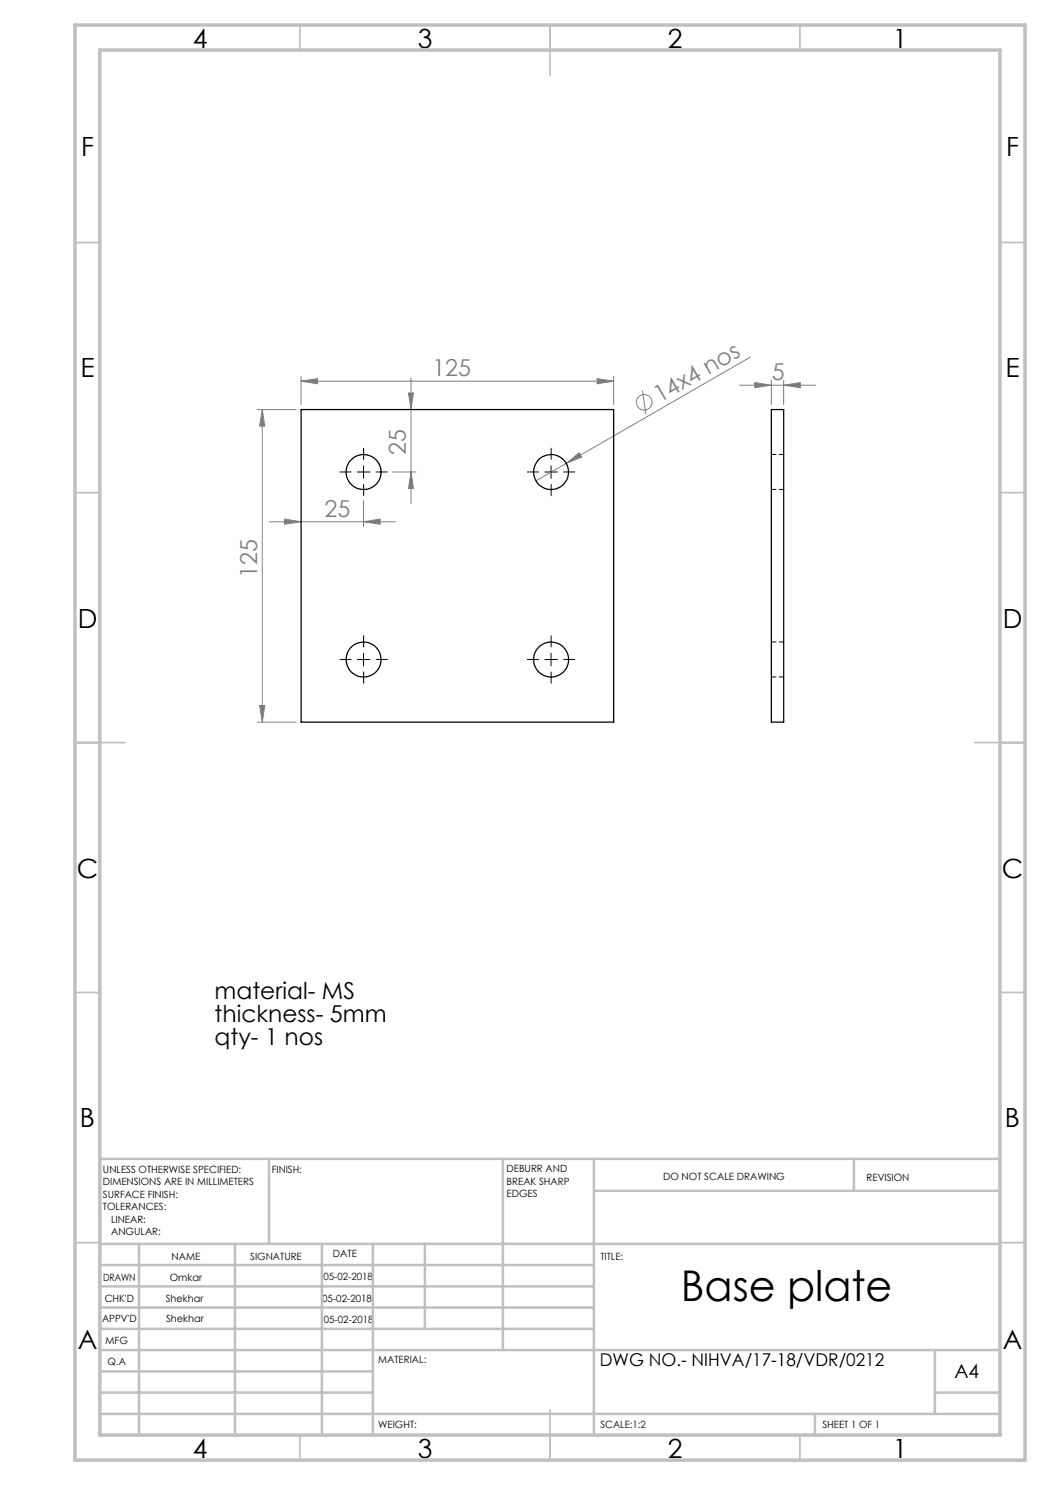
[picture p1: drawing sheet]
<svg xmlns="http://www.w3.org/2000/svg" width="210mm" height="297mm" viewBox="0 0 210 297" stroke-linecap="round" stroke-linejoin="round" font-family="sans-serif">
<g fill="none" stroke="#808080" stroke-width=".2">
<path d="M60.2 76.2l3.3-.5v1.1zM60.2 75.2v5.7M60.2 76.2h62.5M81.7 78.6h1l-.5 3.3zM82.2 75.6v25.1M119.4 75.7l3.3 .5-3.3 .6zM122.7 75.2v5.7M128.5 78.1l.7 4.7M147.9 77h15.2M150 71.4l-42.8 24.8M151 76.5l3.3 .5-3.3 .5zM154.3 76v4.9"/>
<path d="M156.7 77l3.4-.5v1zM156.7 76v4.9M51.4 81.9h7.8M52.5 81.9v62.5M52.5 81.9l.5 3.3h-1.1zM78.5 94.4h4.7M82.2 94.4l.5 3.3h-1zM113.2 92.7l2.7-2.1 .4 .8zM53.9 104.3h25.2M56.9 103.8l3.3 .5-3.3 .5zM72.7 104.3l3.3-.5v1zM72.7 100.2v5.1"/>
<path d="M51.4 144.4h7.8M51.9 141.1h1.1l-.5 3.3z"/>
<circle cx="128.8" cy="80.5" r="1.55"/>
</g>
<g fill="none" stroke="#000" stroke-width=".2" stroke-dasharray="15.2 1.3 1.3 1.3">
<path d="M70.2 94.4h-2.2M72.7 91.9v-2.3M72.7 96.9v2.2M75.2 94.4h2.3M107.7 94.4h-2.2M110.2 91.9v-2.3M110.2 96.9v2.2M112.7 94.4h2.3M70.2 131.9h-2.2M72.7 129.4v-2.3M72.7 134.4v2.2M75.2 131.9h2.3"/>
<path d="M107.7 131.9h-2.2M110.2 129.4v-2.3M110.2 134.4v2.2M112.7 131.9h2.3"/>
</g>
<path d="M71.5 94.4h2.5M72.7 93.2v2.5M109 94.4h2.5M110.2 93.2v2.5M71.5 131.9h2.5M72.7 130.7v2.5M109 131.9h2.5M110.2 130.7v2.5" fill="none" stroke="#000" stroke-width=".2"/>
<g fill="none" stroke="#c0c0c0" stroke-width=".35">
<path d="M60 5v5M110 5v10M160 5v5M15 48.5h5M200 48.5h5M15 98.5h5M200 98.5h5M15 148.5h10M195 148.5h10M15 198.5h5M200 198.5h5M15 248.5h5"/>
<path d="M200 248.5h5M60 287v5M110 282v10M160 287v5"/>
</g>
<g fill="none" stroke="#c0c0c0" stroke-width=".5">
<path d="M53.8 231.8v17M100.6 231.8v38.2M118.8 231.8v55.2M118.8 238.2h81.2M170.8 231.8v6.4M200 231.8h-180v55.2M20 248.8h180M20 257.3h98.8M20 253h98.8M27.8 248.8v38.2M47 248.8v38.2M64.4 248.8v38.2"/>
<path d="M74.6 248.8v38.2M85 248.8v17M20 265.8h98.8M20 261.5h98.8M20 278.5h54.6M20 274.3h54.6M20 270h180M187 278.5h13M187 270v12.8M20 282.8h180M163 282.8v4.2"/>
</g>
<path d="M15 5h190v287h-190zM20 10h180v277h-180z" fill="none" stroke="#c0c0c0" stroke-width=".7"/>
<g fill="#808080">
<path d="M113.2 92.7l2.7-2.1 .4 .8z"/>
<path d="M119.4 75.7l3.3 .5-3.3 .6zM60.2 76.2l3.3-.5v1.1z"/>
<path d="M151 76.5l3.3 .5-3.3 .5zM156.7 77l3.4-.5v1z"/>
<path d="M72.7 104.3l3.3-.5v1zM56.9 103.8l3.3 .5-3.3 .5z"/>
<path d="M82.2 94.4l.5 3.3h-1zM81.7 78.6h1l-.5 3.3z"/>
<path d="M52.5 81.9l.5 3.3h-1.1zM51.9 141.1h1.1l-.5 3.3z"/>
</g>
<g fill="none" stroke="#000" stroke-width=".25">
<path d="M60.2 81.9h62.5v62.5h-62.5zM154.3 81.9h2.4v62.5h-2.4z"/>
<circle cx="72.7" cy="94.4" r="3.5"/>
<circle cx="110.2" cy="94.4" r="3.5"/>
<circle cx="72.7" cy="131.9" r="3.5"/>
<circle cx="110.2" cy="131.9" r="3.5"/>
</g>
<path d="M154.3 97.9h2.5M156.8 90.9h-2.5M154.3 135.4h2.5M156.8 128.4h-2.5" fill="none" stroke="#000" stroke-width=".2" stroke-dasharray="1.3 .6" stroke-dashoffset=".3"/>
<text font-size="8.5" x="136.2" y="260.3">Base plate</text>
<g font-size="5.3">
<text x="38.5" y="9.5">4</text>
<text x="83.5" y="9.5">3</text>
<text x="133.6" y="9.5">2</text>
<text x="178.6" y="9.5">1</text>
<text x="16.2" y="31.3">F</text>
<text x="201.2" y="31.3">F</text>
<text x="16.1" y="75.5">E</text>
<text x="201.1" y="75.5">E</text>
<text x="15.5" y="125.5">D</text>
<text x="200.5" y="125.5">D</text>
<text x="15.4" y="175.5">C</text>
<text x="200.4" y="175.5">C</text>
<text x="16" y="225.5">B</text>
<text x="201" y="225.5">B</text>
<text x="15.5" y="269.8">A</text>
<text x="200.5" y="269.8">A</text>
<text x="38.5" y="291.5">4</text>
<text x="83.5" y="291.5">3</text>
<text x="133.6" y="291.5">2</text>
<text x="178.6" y="291.5">1</text>
</g>
<g font-size="4.7" fill="#808080">
<text x="86.5" y="75.2">125</text>
<text x="154.3" y="76">5</text>
<text x="131.9" y="80.6" transform="rotate(-30 131.9 80.6)">14x4 nos</text>
<text x="81.2" y="91.1" transform="rotate(-90 81.2 91.1)">25</text>
<text x="64.9" y="103.3">25</text>
<text x="51.5" y="115.6" transform="rotate(-90 51.5 115.6)">125</text>
</g>
<g font-size="4.7">
<text x="42.9" y="199.9">material- MS</text>
<text x="42.9" y="204.4">thickness- 5mm</text>
<text x="42.9" y="208.9">qty- 1 nos</text>
</g>
<text font-size="3.9" x="190.9" y="275.5">A4</text>
<text font-size="3.5" x="120" y="273.2">DWG NO.- NIHVA/17-18/VDR/0212</text>
<g font-size="2">
<text x="20.6" y="234.6">UNLESS OTHERWISE SPECIFIED:</text>
<text x="20.6" y="237.1">DIMENSIONS ARE IN MILLIMETERS</text>
<text x="20.6" y="239.6">SURFACE FINISH:</text>
<text x="54.4" y="234.6">FINISH:</text>
<text x="101.3" y="234.5">DEBURR AND</text>
<text x="101.3" y="237">BREAK SHARP</text>
<text x="101.3" y="239.5">EDGES</text>
<text x="132.6" y="236">DO NOT SCALE DRAWING</text>
<text x="173.3" y="236.2">REVISION</text>
<text x="20.6" y="242.1">TOLERANCES:</text>
<text x="22.2" y="244.6">LINEAR:</text>
<text x="22.2" y="247.1">ANGULAR:</text>
<text x="34.3" y="252">NAME</text>
<text x="50" y="251.9">SIGNATURE</text>
<text x="66.6" y="251.5">DATE</text>
<text x="120.1" y="251.9">TITLE:</text>
<text x="20.6" y="256.1">DRAWN</text>
<text x="34" y="256.1">Omkar</text>
<text x="64.7" y="255.9">05-02-2018</text>
<text x="20.9" y="260.3">CHK'D</text>
<text x="33.2" y="260.3">Shekhar</text>
<text x="64.4" y="260.3">05-02-2018</text>
<text x="20.4" y="264.4">APPV'D</text>
<text x="21.1" y="268.8">MFG</text>
<text x="33.2" y="264.4">Shekhar</text>
<text x="64.8" y="264.6">05-02-2018</text>
<text x="21.5" y="273">Q.A</text>
<text x="75.6" y="272.5">MATERIAL:</text>
<text x="75.6" y="285.5">WEIGHT:</text>
<text x="120.1" y="285.6">SCALE:1:2</text>
<text x="164.5" y="285.6">SHEET 1 OF 1</text>
</g>
</svg>
